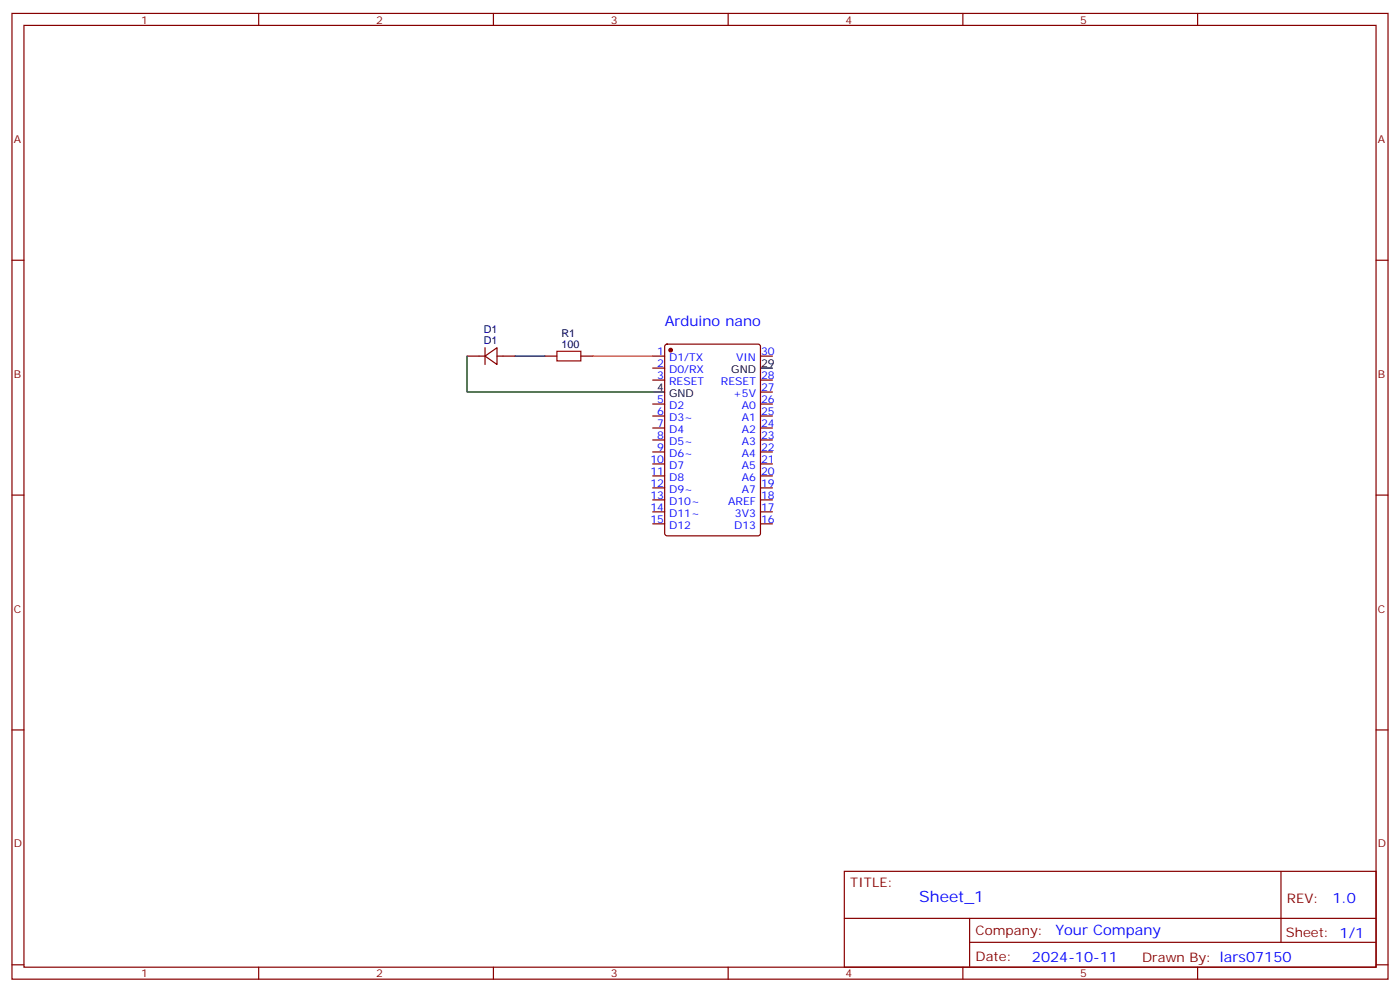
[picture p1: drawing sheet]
<svg xmlns="http://www.w3.org/2000/svg" width="412mm" height="292mm" viewBox="0 0 412 292" stroke-linecap="round" stroke-linejoin="round" font-family="sans-serif">
<g fill="none" stroke="#870000" stroke-width=".35">
<path d="M3.5 4h405.4v284.3h-405.4zM7.1 7.5h398.2v277.3h-398.2zM76.2 4v3.5M145.3 4v3.5M214.5 4v3.5M283.6 4v3.5M352.8 4v3.5M3.5 76.6h3.6M405.3 76.6h3.6M137.6 104.8h5.3M142.9 104.8l3.5-2.4v4.9zM142.9 102.4v4.9"/>
<path d="M146.4 104.8h5.3M160.5 104.8h3.5M171.1 104.8h3.5M192.3 104.8h3.5M192.3 111.9h3.5M192.3 119h3.5M192.3 108.4h3.5M196 101.5l.5-.2h26.8l.7 .4v55.4l-.4 .6-27.1 .1-.7-.5v-55.3zM224 104.8h3.5M224 111.9h3.5M224 115.4h3.5M224 119h3.5"/>
<path d="M192.3 122.5h3.5M192.3 126h3.5M192.3 129.5h3.5M192.3 133.1h3.5M192.3 136.6h3.5M224 122.5h3.5M224 126h3.5M224 129.5h3.5M224 133.1h3.5M224 136.6h3.5M3.5 145.8h3.6M192.3 140.1h3.5"/>
<path d="M192.3 143.7h3.5M192.3 147.2h3.5M192.3 150.7h3.5M192.3 154.2h3.5M224 140.1h3.5M224 143.7h3.5M224 147.2h3.5M224 150.7h3.5M224 154.2h3.5M405.3 145.8h3.6M3.5 214.9h3.6M405.3 214.9h3.6"/>
<path d="M248.7 256.5h156.6v28.3h-156.6zM377.3 256.6v20.8M248.7 270.4h156.5M285.6 277.4h119.6M285.6 270.4v14.1M3.5 284.1h3.6M76.2 284.8v3.5M145.3 284.8v3.5M214.5 284.8v3.5M283.6 284.8v3.5M352.8 284.8v3.5M405.3 284.1h3.6"/>
</g>
<path d="M151.7 104.8h8.8M192.3 115.4h3.5M224 108.4h3.5" fill="none" stroke="#000" stroke-width=".35"/>
<circle cx="197.6" cy="103.1" r=".53" fill="#870000" stroke="#870000" stroke-width=".35"/>
<path d="M164 103.4h7.1v2.9h-7.1z" fill="none" stroke="#a10000" stroke-width=".35"/>
<path d="M174.6 104.8h17.7" fill="none" stroke="#f30" stroke-width=".35"/>
<path d="M137.6 104.8v10.6h54.7" fill="none" stroke="#030" stroke-width=".35"/>
<text font-size="4.6" fill="#00f" x="270.8" y="265.6">Sheet_1</text>
<g font-size="4.2" fill="#00f">
<text x="195.8" y="96">Arduino nano</text>
<text x="392.5" y="265.8">1.0</text>
<text x="310.9" y="275.4">Your Company</text>
<text x="304" y="283.2">2024-10-11</text>
</g>
<g font-size="3.9" fill="#800">
<text x="250.5" y="261.1">TITLE:</text>
<text x="379.1" y="265.8">REV:</text>
<text x="287.4" y="275.3">Company:</text>
<text x="378.7" y="275.9">Sheet: 1/1</text>
<text x="287.4" y="283">Date:</text>
<text x="336.4" y="283.1">Drawn By: lars07150</text>
</g>
<g font-size="3.2" fill="#800">
<text x="41.6" y="6.9">1</text>
<text x="110.8" y="6.9">2</text>
<text x="179.9" y="6.9">3</text>
<text x="249.1" y="6.9">4</text>
<text x="318.2" y="6.9">5</text>
<text x="4.1" y="42.1">A</text>
<text x="405.9" y="42.1">A</text>
<text x="4.1" y="111.2">B</text>
<text x="405.9" y="111.2">B</text>
<text x="4.1" y="180.3">C</text>
<text x="405.9" y="180.3">C</text>
<text x="4.1" y="249.5">D</text>
<text x="405.9" y="249.5">D</text>
<text x="41.6" y="287.8">1</text>
<text x="110.8" y="287.8">2</text>
<text x="179.9" y="287.8">3</text>
<text x="249.1" y="287.8">4</text>
<text x="318.2" y="287.8">5</text>
</g>
<g font-size="3.2" fill="#000080">
<text x="142.5" y="101.3">D1</text>
<text x="142.5" y="98.1">D1</text>
<text x="165.4" y="99.3">R1</text>
<text x="165.4" y="102.4">100</text>
</g>
<g font-size="3.2" fill="#00f">
<text x="193.6" y="104.5">1</text>
<text x="197.1" y="106.3">D1/TX</text>
<text x="216.8" y="106.3">VIN</text>
<text x="224.2" y="104.5">30</text>
<text x="193.6" y="111.5">3</text>
<text x="193.6" y="108">2</text>
<text x="197.1" y="113.3">RESET</text>
<text x="197.1" y="109.8">D0/RX</text>
<text x="212.4" y="113.3">RESET</text>
<text x="224.2" y="111.5">28</text>
<text x="193.6" y="118.6">5</text>
<text x="215.9" y="116.8">+5V</text>
<text x="224.2" y="115.1">27</text>
<text x="224.2" y="118.6">26</text>
<text x="193.6" y="125.7">7</text>
<text x="193.6" y="122.1">6</text>
<text x="197.1" y="123.9">D3~</text>
<text x="197.1" y="120.4">D2</text>
<text x="218.5" y="120.4">A0</text>
<text x="218.5" y="123.9">A1</text>
<text x="224.2" y="122.1">25</text>
<text x="224.2" y="125.7">24</text>
<text x="193.6" y="129.2">8</text>
<text x="197.1" y="131">D5~</text>
<text x="197.1" y="127.4">D4</text>
<text x="218.5" y="127.4">A2</text>
<text x="218.5" y="131">A3</text>
<text x="224.2" y="129.2">23</text>
<text x="191.6" y="136.2">10</text>
<text x="193.6" y="132.7">9</text>
<text x="197.1" y="134.5">D6~</text>
<text x="218.5" y="134.5">A4</text>
<text x="224.2" y="132.7">22</text>
<text x="224.2" y="136.2">21</text>
<text x="191.6" y="143.3">12</text>
<text x="191.6" y="139.8">11</text>
<text x="197.1" y="141.5">D8</text>
<text x="197.1" y="138">D7</text>
<text x="218.5" y="138">A5</text>
<text x="218.5" y="141.5">A6</text>
<text x="224.2" y="139.8">20</text>
<text x="224.2" y="143.3">19</text>
<text x="191.6" y="146.8">13</text>
<text x="197.1" y="148.6">D10~</text>
<text x="197.1" y="145.1">D9~</text>
<text x="214.5" y="148.6">AREF</text>
<text x="218.5" y="145.1">A7</text>
<text x="224.2" y="146.8">18</text>
<text x="191.6" y="153.9">15</text>
<text x="191.6" y="150.4">14</text>
<text x="197.1" y="155.6">D12</text>
<text x="197.1" y="152.1">D11~</text>
<text x="216.2" y="155.6">D13</text>
<text x="216.5" y="152.1">3V3</text>
<text x="224.2" y="150.4">17</text>
<text x="224.2" y="153.9">16</text>
</g>
<g font-size="3.2">
<text x="215.4" y="109.8">GND</text>
<text x="224.2" y="108">29</text>
<text x="193.6" y="115.1">4</text>
<text x="197.1" y="116.8">GND</text>
</g>
</svg>
